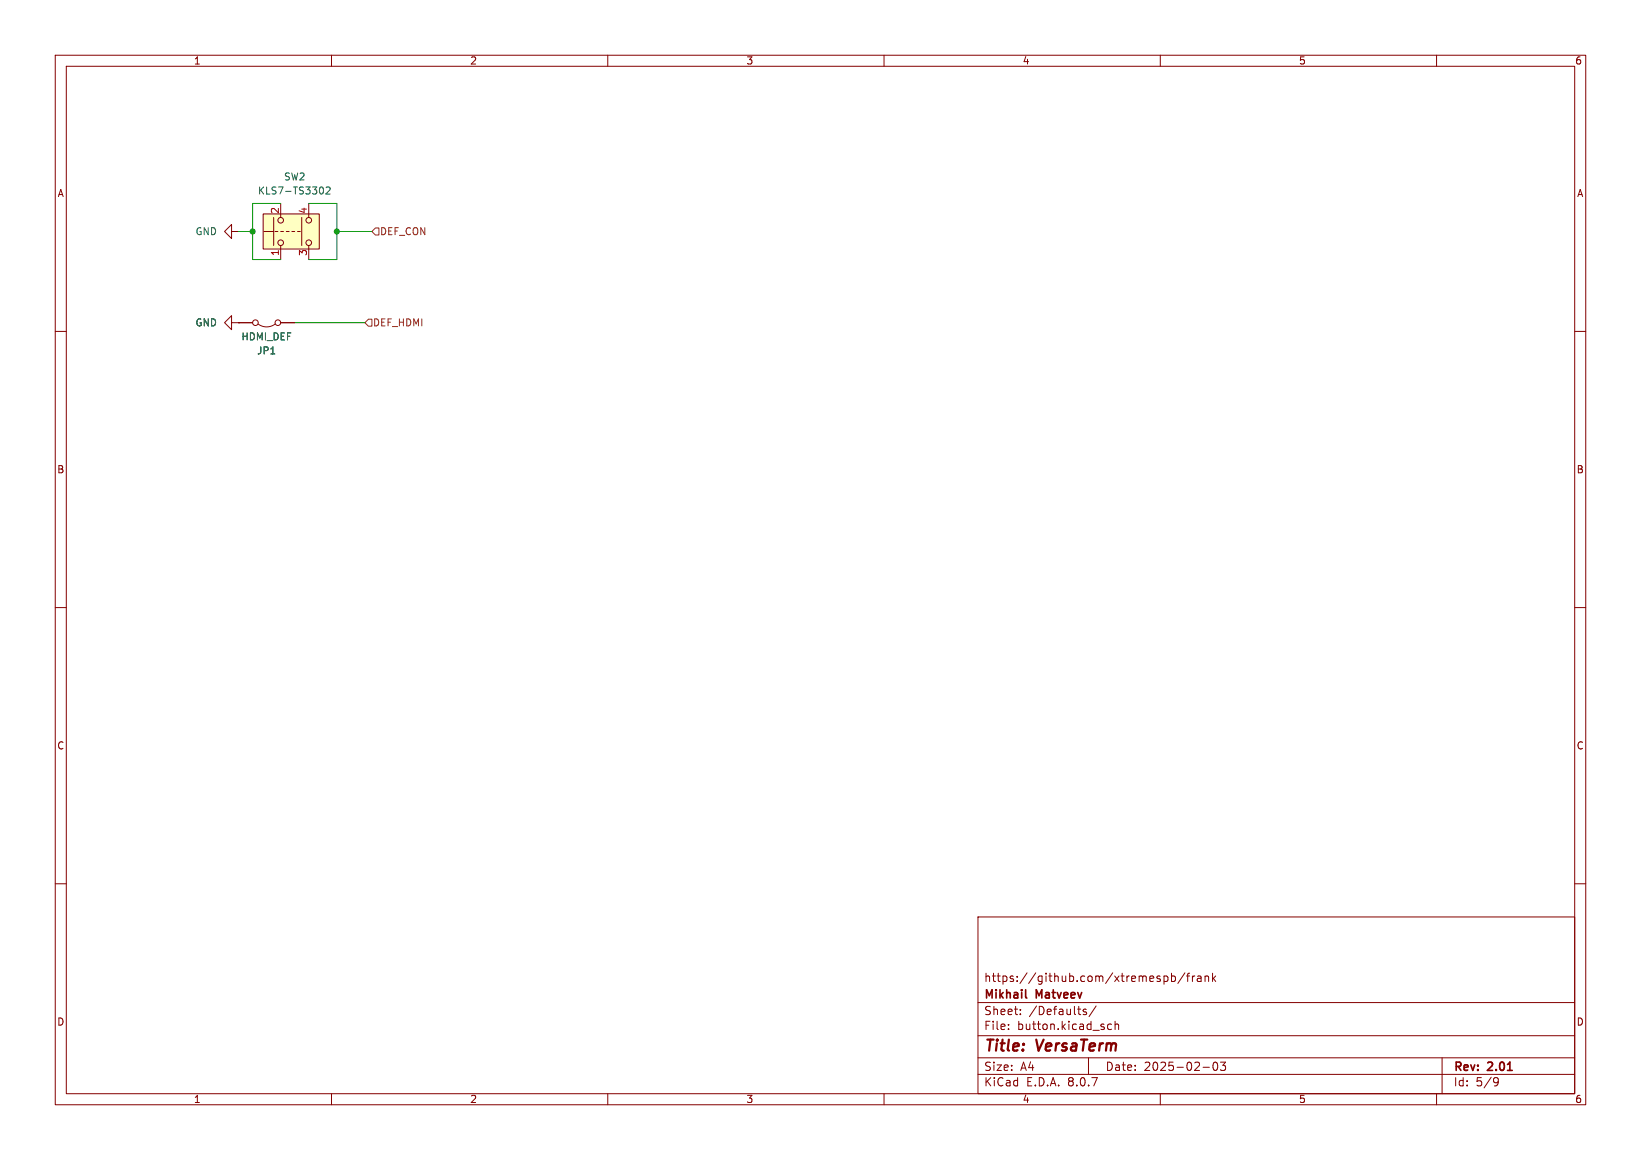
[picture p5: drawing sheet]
<svg xmlns="http://www.w3.org/2000/svg" width="297mm" height="210mm" viewBox="0 0 297 210" stroke-linecap="round" stroke-linejoin="round" font-family="sans-serif">
<g fill="none" stroke="#840000" stroke-width=".18">
<path d="M10 10h277v190h-277zM12 12h273v186h-273zM60 10v2M110 10v2M160 10v2M210 10v2M260 10v2M10 60h2M285 60h2M10 110h2M285 110h2M10 160h2"/>
<path d="M177 166h108v32h-108zM210.7 176.8l.4-.1 .3 .3v.4l-.2 .2h-.5M212 176.8l.5-.1 .2 .3v.4l-.1 .2h-.6M212 176.2v1.5M214.5 176.1l-1.3 2M214.7 176.7h.6M215.3 176.2l-.3 .2v1.3M215.8 176.7v1M216.2 176.7l-.2 .1-.2 .2M216.7 176.8h.6l.1 .9M217.4 177.1h-.5a.29 .29 0 0 0-.2 .3 .29 .29 0 0 0 .2 .3l.5-.1M218.1 176.8l.2-.1 .4 .1v.9"/>
<path d="M218.1 176.7v1M219.5 176.2v1.5M219.6 177.1l.4 .6M220 176.7l-.5 .6M285 160h2M60 198v2M110 198v2M160 198v2M177 194.5h108M177 191.5h108M177 187.5h108M177 181.5h108"/>
<path d="M182.5 186.3v.1M182.5 185.5v.1M184.7 183.6v.1M184.7 182.8v.1M196.6 182.8l-.4-.1-.2 .2 .1 .2 .5 .2v.3h-.6M197 191.5v3M198.4 182.1l-1.3 2M201.2 185.5l-.5-.1-.2 .3v.4l.1 .2h.6M201.8 185.5l.2-.1 .4 .1 .1 .9M201.8 184.9v1.5M210 198v2M217.7 193.2h1.2"/>
<path d="M219.7 192.4l.2-.1a.8 .8 0 0 1 .5 .7 .8 .8 0 0 1-.5 .8l-.2-.1-.2-.5zM220.9 192.3h.9l-.5 .6 .4 .1v.7l-.2 .1h-.4l-.2-.1M260 198v2M261 191.5v6.5M270.6 195.1l.5 .1a.99 .99 0 0 1-.4 1.4h-.2M271.2 195.7l-.3 .3h-.3"/>
</g>
<path d="M185.6 180.5l.2 .2" fill="none" stroke="#840000" stroke-width=".3"/>
<path d="M47.6 38.7h10.2v6.4h-10.2z" fill="#ffffc2"/>
<g fill="none" stroke="#840000" stroke-width=".18">
<path d="M47.6 38.7h10.2v6.4h-10.2zM49.5 39.4v5.1M50.8 36.8v2.6M54.6 39.4v5.1M55.9 36.8v2.6M41.9 41.9v-1.3l-1.3 1.3 1.3 1.3v-1.3h1.3M41.9 58.4v-1.2l-1.3 1.2 1.3 1.3v-1.3h1.3M43.2 41.9h.1M43.2 58.4h.1M43.2 58.4h2.5M46.7 58.7a2.54 2.54 0 0 0 3.1 0M47.8 41.9h1.7"/>
<path d="M49.8 41.9h.5M50.8 41.9h.5M50.8 44.5v2.5M50.8 58.4h2.5M51.8 41.9h.5M52.8 41.9h.5M53.8 41.9h.6M55.9 44.5v2.5"/>
<circle cx="50.8" cy="39.9" r=".51"/>
<circle cx="55.9" cy="39.9" r=".51"/>
<circle cx="46.2" cy="58.4" r=".51"/>
<circle cx="50.3" cy="58.4" r=".51"/>
<circle cx="50.8" cy="43.9" r=".51"/>
<circle cx="55.9" cy="43.9" r=".51"/>
</g>
<path d="M58.1 33.9a.68 .68 0 0 1 .5 .6 .68 .68 0 0 1-.5 .6M59 34l.5-.1 .3 .3-.8 .9h.8" fill="none" stroke="#006464" stroke-width=".18"/>
<path d="M66.7 57.8h.6v1.3h-.6l-.7-.7zM67.3 41.9l.6-.6h.7v1.2h-.7z" fill="none" stroke="#725600" stroke-width=".18"/>
<path d="M50.8 36.8h-5.1v10.2h5.1M55.9 36.8h5.1v10.2h-5.1M43.2 41.9h2.5M53.3 58.4h12.7M61 41.9h6.3" fill="none" stroke="#009600" stroke-width=".18"/>
<g fill="#009600" stroke="#009600" stroke-width=".18">
<circle cx="61" cy="41.9" r=".46"/>
<circle cx="45.7" cy="41.9" r=".46"/>
</g>
<g font-size="2.8" fill="#840000">
<text x="178" y="190.9">Title:</text>
<text x="187.7" y="190.9">VersaTerm</text>
</g>
<g font-size="2.1" fill="#840000">
<text x="178" y="178">https://github.com/xtremespb/frank</text>
<text x="178" y="184">Sheet:</text>
<text x="178" y="181.2">Mikhail</text>
<text x="186.2" y="184">/Defaults/</text>
<text x="187.6" y="181.2">Matveev</text>
<text x="178" y="186.7">File:</text>
<text x="184.1" y="186.7">button.kicad_sch</text>
<text x="178" y="196.9">KiCad</text>
<text x="178" y="194.1">Size:</text>
<text x="184.7" y="194.1">A4</text>
<text x="185.7" y="196.9">E.D.A.</text>
<text x="193.3" y="196.9">8.0.7</text>
<text x="200" y="194.1">Date:</text>
<text x="207" y="194.1">2025-02-03</text>
<text x="263" y="194.3">Rev:</text>
<text x="263" y="196.9">Id:</text>
<text x="267.1" y="196.9">5/9</text>
<text x="269.4" y="194.3">2.01</text>
</g>
<g font-size="1.8" fill="#840000">
<text x="35" y="11.9">1</text>
<text x="85" y="11.9">2</text>
<text x="135" y="11.9">3</text>
<text x="185" y="11.9">4</text>
<text x="235" y="11.9">5</text>
<text x="285" y="11.9">6</text>
<text x="10.3" y="35.9">A</text>
<text x="285.3" y="35.9">A</text>
<text x="10.3" y="85.9">B</text>
<text x="285.3" y="85.9">B</text>
<text x="10.3" y="135.9">C</text>
<text x="285.3" y="135.9">C</text>
<text x="10.3" y="185.9">D</text>
<text x="285.3" y="185.9">D</text>
<text x="35" y="199.9">1</text>
<text x="85" y="199.9">2</text>
<text x="135" y="199.9">3</text>
<text x="185" y="199.9">4</text>
<text x="235" y="199.9">5</text>
<text x="285" y="199.9">6</text>
</g>
<g font-size="1.8" fill="#006464">
<text x="46.6" y="35.4">KLS7-TS3302</text>
<text x="51.3" y="32.9">SW2</text>
<text x="35.3" y="42.8">GND</text>
<text x="35.3" y="59.3">GND</text>
<text x="43.6" y="61.8">HDMI_DEF</text>
<text x="46.4" y="64.4">JP1</text>
</g>
<g font-size="1.8" fill="#a90000">
<text x="50.5" y="38.8" transform="rotate(-90 50.5 38.8)">2</text>
<text x="55.6" y="38.8" transform="rotate(-90 55.6 38.8)">4</text>
<text x="50.5" y="46.4" transform="rotate(-90 50.5 46.4)">1</text>
<text x="55.6" y="46.4" transform="rotate(-90 55.6 46.4)">3</text>
</g>
<g font-size="1.8" fill="#725600">
<text x="68.7" y="42.8">DEF_CON</text>
<text x="67.4" y="59.3">DEF_HDMI</text>
</g>
</svg>
